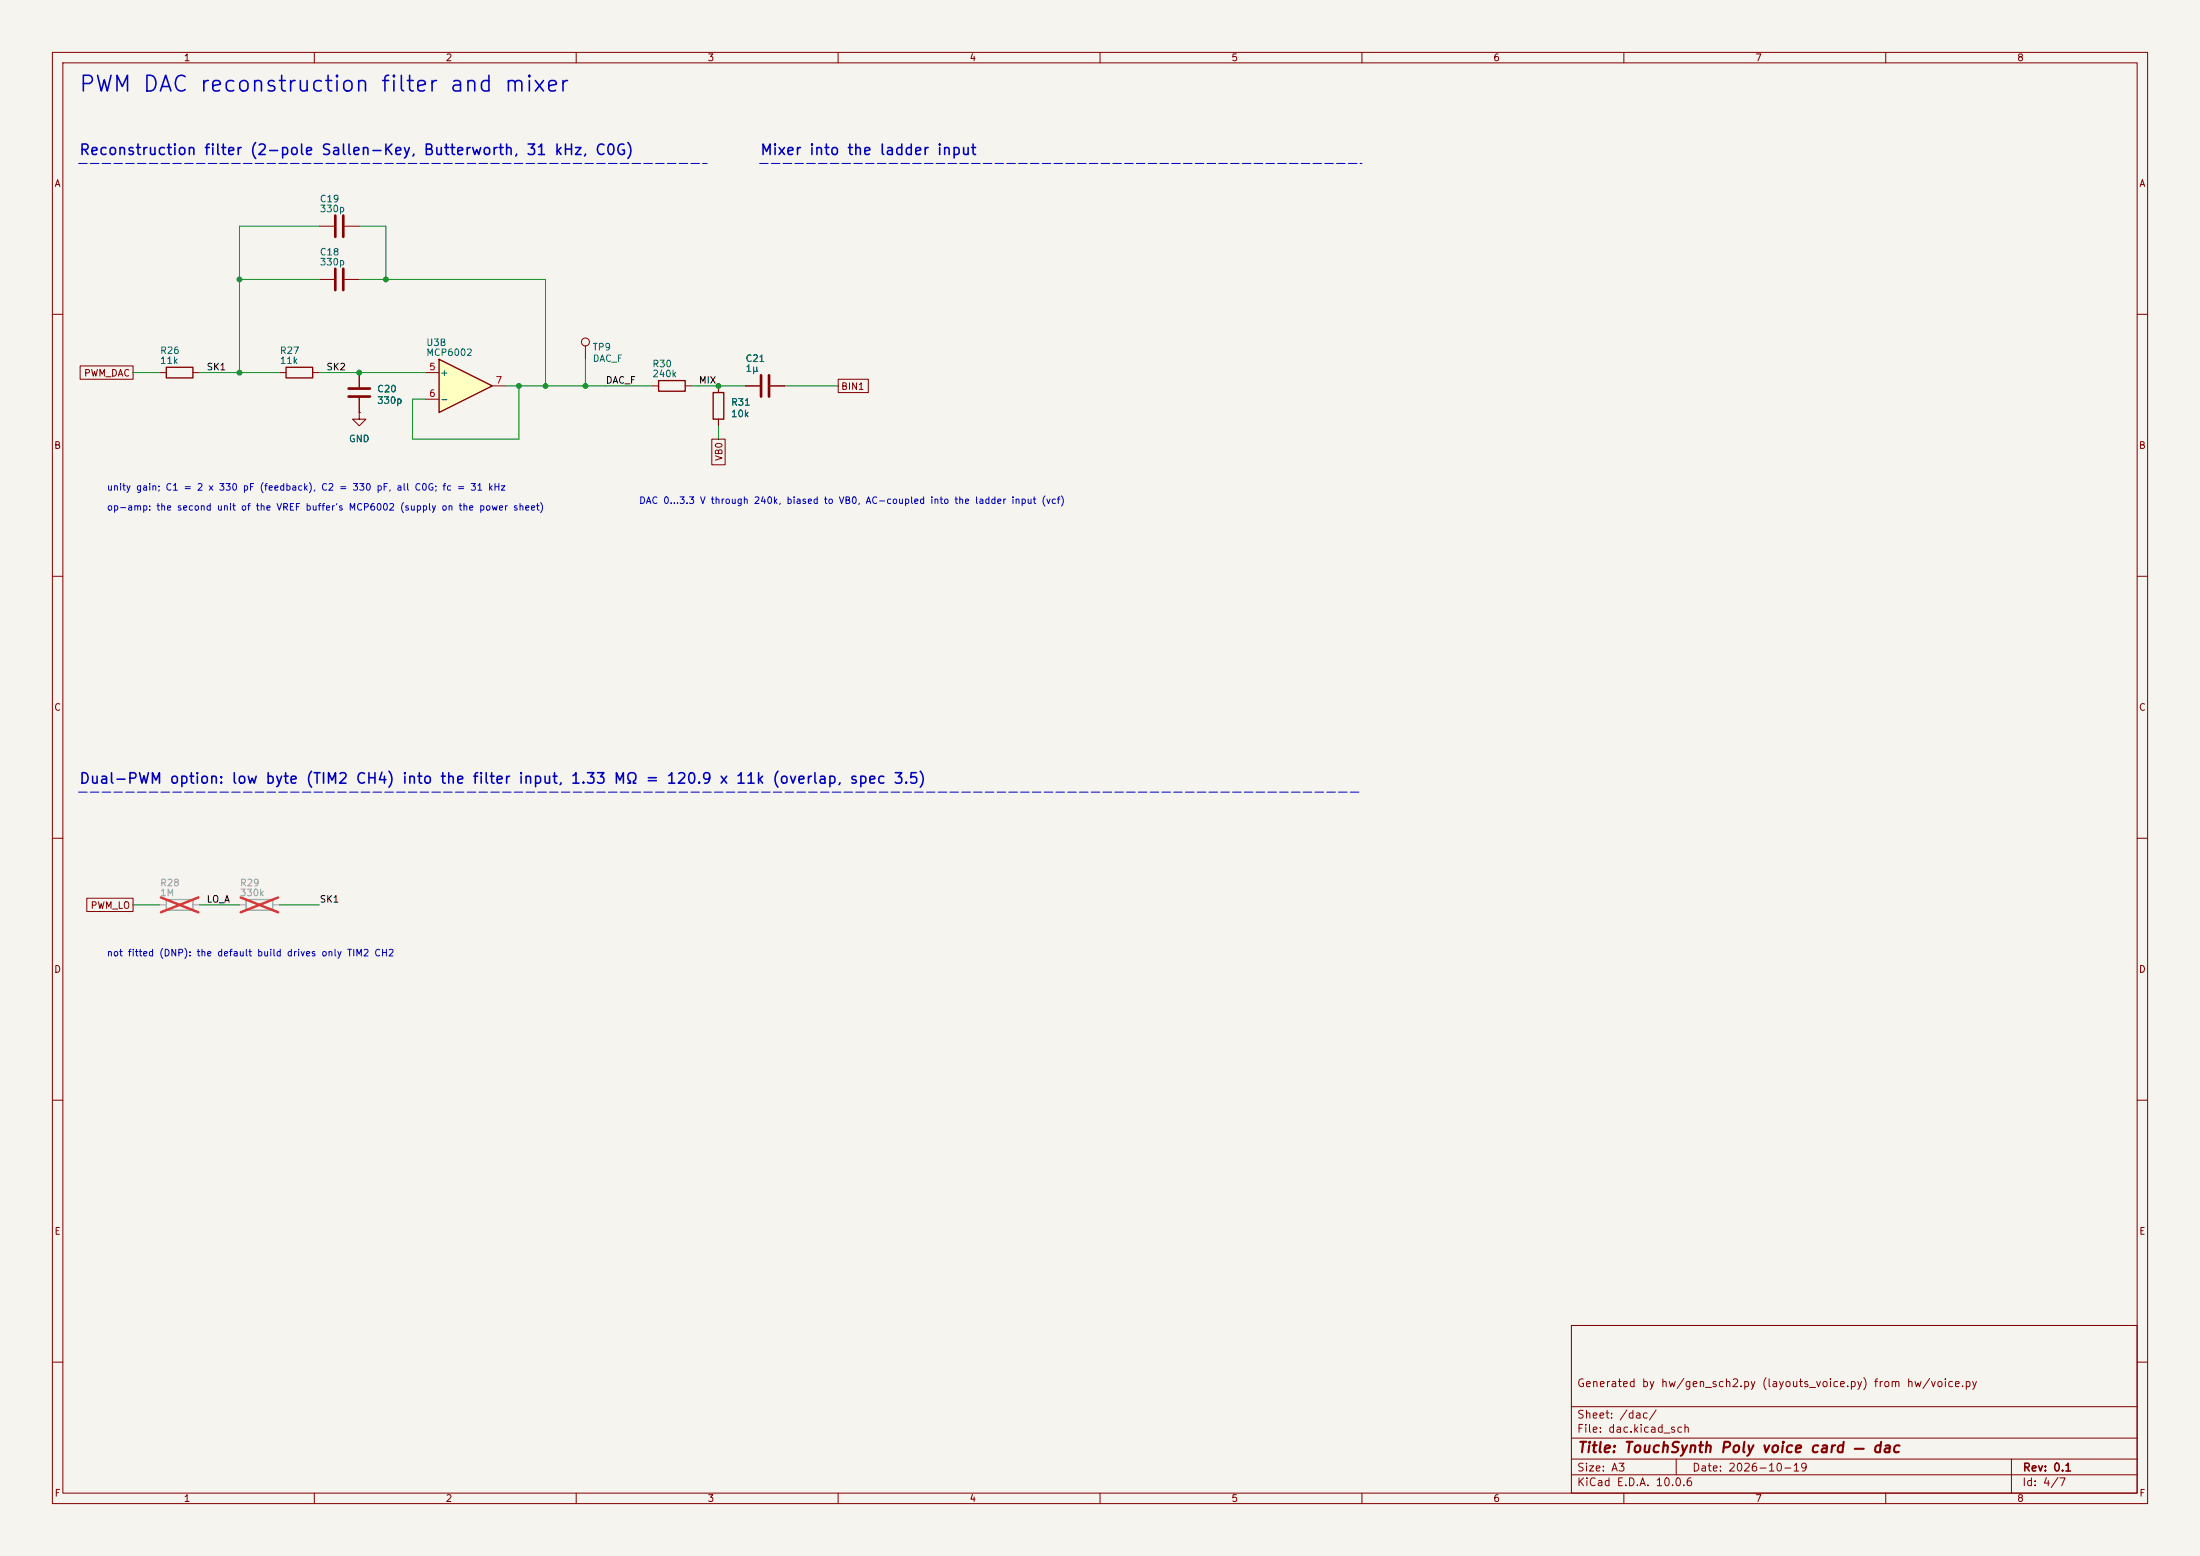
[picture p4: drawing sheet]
<svg xmlns="http://www.w3.org/2000/svg" width="420mm" height="297mm" viewBox="0 0 420 297" stroke-linecap="round" stroke-linejoin="round" font-family="sans-serif">
<path d="M0 0h420v297h-420z" fill="#f5f4ef" stroke="#f5f4ef" stroke-width=".19"/>
<g fill="none" stroke="#840000" stroke-width=".19">
<path d="M10 10h400v277h-400zM12 12h396v273h-396zM60 10v2M110 10v2M160 10v2M210 10v2M260 10v2M310 10v2M360 10v2M61 43.2h2.8M65.8 43.2h2.8M10 60h2"/>
<path d="M53.3 71.1h1.3M59.7 71.1h1.3M68.6 78.7v1.3h1.2l-1.2 1.3-1.3-1.3h1.3M68.6 78.7h.1M68.6 71.1v2.8M68.6 75.9v2.8M111.8 66v2.6M124.5 73.7h1.2M130.8 73.7h1.3M137.2 73.7v1.2M142.2 73.7h2.8M147.1 73.7h2.8"/>
<path d="M408 60h2M137.2 80v1.3M10 110h2M408 110h2M10 160h2M408 160h2M10 210h2M408 210h2M300 253h108v32h-108zM10 260h2M300 278.5h108M300 274.5h108"/>
<path d="M300 268.5h108M320 278.5v3M384 278.5v6.5M408 260h2M60 285v2M110 285v2M160 285v2M210 285v2M260 285v2M300 281.5h108M310 285v2M360 285v2"/>
<circle cx="111.8" cy="65.3" r=".76"/>
</g>
<path d="M64 41.1v4.1M65.5 41.1v4.1M66.5 74.2h4.1M66.5 75.7h4.1M145.3 71.6v4.1M146.8 71.6v4.1" fill="none" stroke="#840000" stroke-width=".51"/>
<path d="M54.6 70.1h5.1v2h-5.1zM125.7 72.6h5.1v2.1h-5.1zM136.1 74.9h2.1v5.1h-2.1z" fill="none" stroke="#840000" stroke-width=".25"/>
<path d="M83.8 68.6l10.2 5.1-10.2 5z" fill="#ffffc2"/>
<path d="M31.7 70.1h5.1v2h-5.1zM83.8 68.6l10.2 5.1-10.2 5z" fill="none" stroke="#840000" stroke-width=".25"/>
<g fill="none" stroke="#840000" stroke-width=".19">
<path d="M61 53.3h2.8M65.8 53.3h2.8M15.3 69.8h10.1v2.6h-10.1zM30.5 71.1h1.2M36.8 71.1h1.3M68.6 78.7h.1M68.6 71.1v2.8M68.6 75.9v2.8M81.3 71.1h2.5M81.3 76.2h2.5M94 73.7h2.5M137.2 73.7v1.2"/>
<path d="M142.2 73.7h2.8M147.1 73.7h2.8M160 72.4h5.8v2.5h-5.8zM135.9 83.8h2.5v4.9h-2.5zM137.2 80v1.3M16.6 171.4h8.8v2.6h-8.8z"/>
</g>
<path d="M64 51.3v4.1M65.5 51.3v4.1" fill="none" stroke="#840000" stroke-width=".51"/>
<path d="M31.7 171.7h5.1v2h-5.1zM47 171.7h5.1v2h-5.1z" fill="none" stroke="#9c9b98" stroke-width=".25"/>
<path d="M30.5 172.7h1.2M36.8 172.7h1.3M45.7 172.7h1.3M52.1 172.7h1.2" fill="none" stroke="#9c9b98" stroke-width=".19"/>
<path d="M30.7 171.3l7.2 2.8M37.9 171.3l-7.2 2.8M45.9 171.3l7.2 2.8M53.1 171.3l-7.2 2.8" fill="none" stroke="#e12e31" stroke-width=".46"/>
<path d="M15 31.2h120M145 31.2h115M15 151.2h245" fill="none" stroke="#0000c2" stroke-width=".19" stroke-dasharray="1.6 .6"/>
<g fill="none" stroke="#009600" stroke-width=".19">
<path d="M45.7 53.3h15.3M61 43.2h-15.3v27.9M68.6 43.2h5.1v10.1M68.6 53.3h35.5v20.4M25.4 71.1h5.1M38.1 71.1h15.2M61 71.1h20.3M96.5 73.7h28M99.1 73.7v10.1h-20.4v-7.6h2.6M111.8 68.6v5.1M132.1 73.7h10.1M149.9 73.7h10.1"/>
<path d="M137.2 81.3v2.5M25.4 172.7h5.1M38.1 172.7h7.6M53.3 172.7h7.7"/>
</g>
<g fill="#009600" stroke="#009600" stroke-width=".19">
<circle cx="137.2" cy="73.7" r=".46"/>
<circle cx="99.1" cy="73.7" r=".46"/>
<circle cx="104.1" cy="73.7" r=".46"/>
<circle cx="111.8" cy="73.7" r=".46"/>
<circle cx="45.7" cy="53.3" r=".46"/>
<circle cx="68.6" cy="71.1" r=".46"/>
<circle cx="73.7" cy="53.3" r=".46"/>
<circle cx="45.7" cy="71.1" r=".46"/>
</g>
<text font-size="3" fill="#0000c2" x="14.9" y="18.3">PWM DAC reconstruction filter and mixer</text>
<g font-size="2" fill="#0000c2">
<text x="15" y="30.1">Reconstruction filter (2-pole Sallen-Key, Butterworth, 31 kHz, C0G)</text>
<text x="145" y="30.1">Mixer into the ladder input</text>
<text x="15" y="150.1">Dual-PWM option: low byte (TIM2 CH4) into the filter input, 1.33 MΩ = 120.9 x 11k (overlap, spec 3.5)</text>
</g>
<text font-size="2" fill="#840000" x="301" y="277.8">Title: TouchSynth Poly voice card — dac</text>
<g font-size="1.5" fill="#840000">
<text x="300.9" y="265.1">Generated by hw/gen_sch2.py (layouts_voice.py) from hw/voice.py</text>
<text x="300.9" y="273.8">File: dac.kicad_sch</text>
<text x="300.9" y="271.1">Sheet: /dac/</text>
<text x="300.9" y="281.2">Size: A3</text>
<text x="322.9" y="281.2">Date: 2026-10-19</text>
<text x="386" y="281.2">Rev: 0.1</text>
<text x="300.9" y="284">KiCad E.D.A. 10.0.6</text>
<text x="385.9" y="284">Id: 4/7</text>
</g>
<g font-size="1.3" fill="#840000">
<text x="35" y="12">1</text>
<text x="85" y="12">2</text>
<text x="135" y="12">3</text>
<text x="185" y="12">4</text>
<text x="235" y="12">5</text>
<text x="285" y="12">6</text>
<text x="335" y="12">7</text>
<text x="385" y="12">8</text>
<text x="10.3" y="36">A</text>
<text x="408.3" y="36">A</text>
<text x="15.9" y="72.2">PWM_DAC</text>
<text x="160.5" y="74.7">BIN1</text>
<text x="10.2" y="86">B</text>
<text x="138.2" y="88.1" transform="rotate(-90 138.2 88.1)">VB0</text>
<text x="408.2" y="86">B</text>
<text x="10.2" y="136">C</text>
<text x="408.2" y="136">C</text>
<text x="17.2" y="173.8">PWM_LO</text>
<text x="10.2" y="186">D</text>
<text x="408.2" y="186">D</text>
<text x="10.3" y="236">E</text>
<text x="408.3" y="236">E</text>
<text x="10.3" y="286">F</text>
<text x="35" y="287">1</text>
<text x="85" y="287">2</text>
<text x="135" y="287">3</text>
<text x="185" y="287">4</text>
<text x="235" y="287">5</text>
<text x="285" y="287">6</text>
<text x="335" y="287">7</text>
<text x="385" y="287">8</text>
<text x="408.3" y="286">F</text>
</g>
<g font-size="1.3" fill="#006464">
<text x="60.9" y="38.9">C19</text>
<text x="60.9" y="40.8">330p</text>
<text x="60.9" y="49.1">C18</text>
<text x="60.9" y="51">330p</text>
<text x="30.5" y="67.9">R26</text>
<text x="30.5" y="69.8">11k</text>
<text x="53.3" y="67.9">R27</text>
<text x="53.3" y="69.8">11k</text>
<text x="81.3" y="66.3">U3B</text>
<text x="81.3" y="68.2">MCP6002</text>
<text x="113" y="67.2">TP9</text>
<text x="113" y="69.4">DAC_F</text>
<text x="124.4" y="70.4">R30</text>
<text x="142.2" y="69.4">C21</text>
<text x="142.2" y="71.3">1µ</text>
<text x="71.9" y="75.2">C20</text>
<text x="71.9" y="77.4">330p</text>
<text x="83.9" y="72.1">+</text>
<text x="83.9" y="77.2">-</text>
<text x="124.4" y="72.3">240k</text>
<text x="139.5" y="77.7">R31</text>
<text x="139.5" y="79.9">10k</text>
<text x="66.5" y="84.7">GND</text>
</g>
<g font-size="1.3" fill="#0f0f0f">
<text x="39.3" y="71">SK1</text>
<text x="62.2" y="71">SK2</text>
<text x="115.5" y="73.5">DAC_F</text>
<text x="133.3" y="73.5">MIX</text>
<text x="39.3" y="172.6">LO_A</text>
<text x="60.9" y="172.6">SK1</text>
</g>
<g font-size="1.3" fill="#a90000">
<text x="81.8" y="71">5</text>
<text x="81.8" y="76.1">6</text>
<text x="94.5" y="73.5">7</text>
</g>
<g font-size="1.3" fill="#0000c2">
<text x="20.3" y="94">unity gain; C1 = 2 x 330 pF (feedback), C2 = 330 pF, all C0G; fc = 31 kHz</text>
<text x="20.3" y="97.8">op-amp: the second unit of the VREF buffer's MCP6002 (supply on the power sheet)</text>
<text x="121.9" y="96.5">DAC 0...3.3 V through 240k, biased to VB0, AC-coupled into the ladder input (vcf)</text>
<text x="20.3" y="182.9">not fitted (DNP): the default build drives only TIM2 CH2</text>
</g>
<g font-size="1.3" fill="#939391">
<text x="30.5" y="169.5">R28</text>
<text x="30.5" y="171.4">1M</text>
<text x="45.7" y="169.5">R29</text>
<text x="45.7" y="171.4">330k</text>
</g>
</svg>
